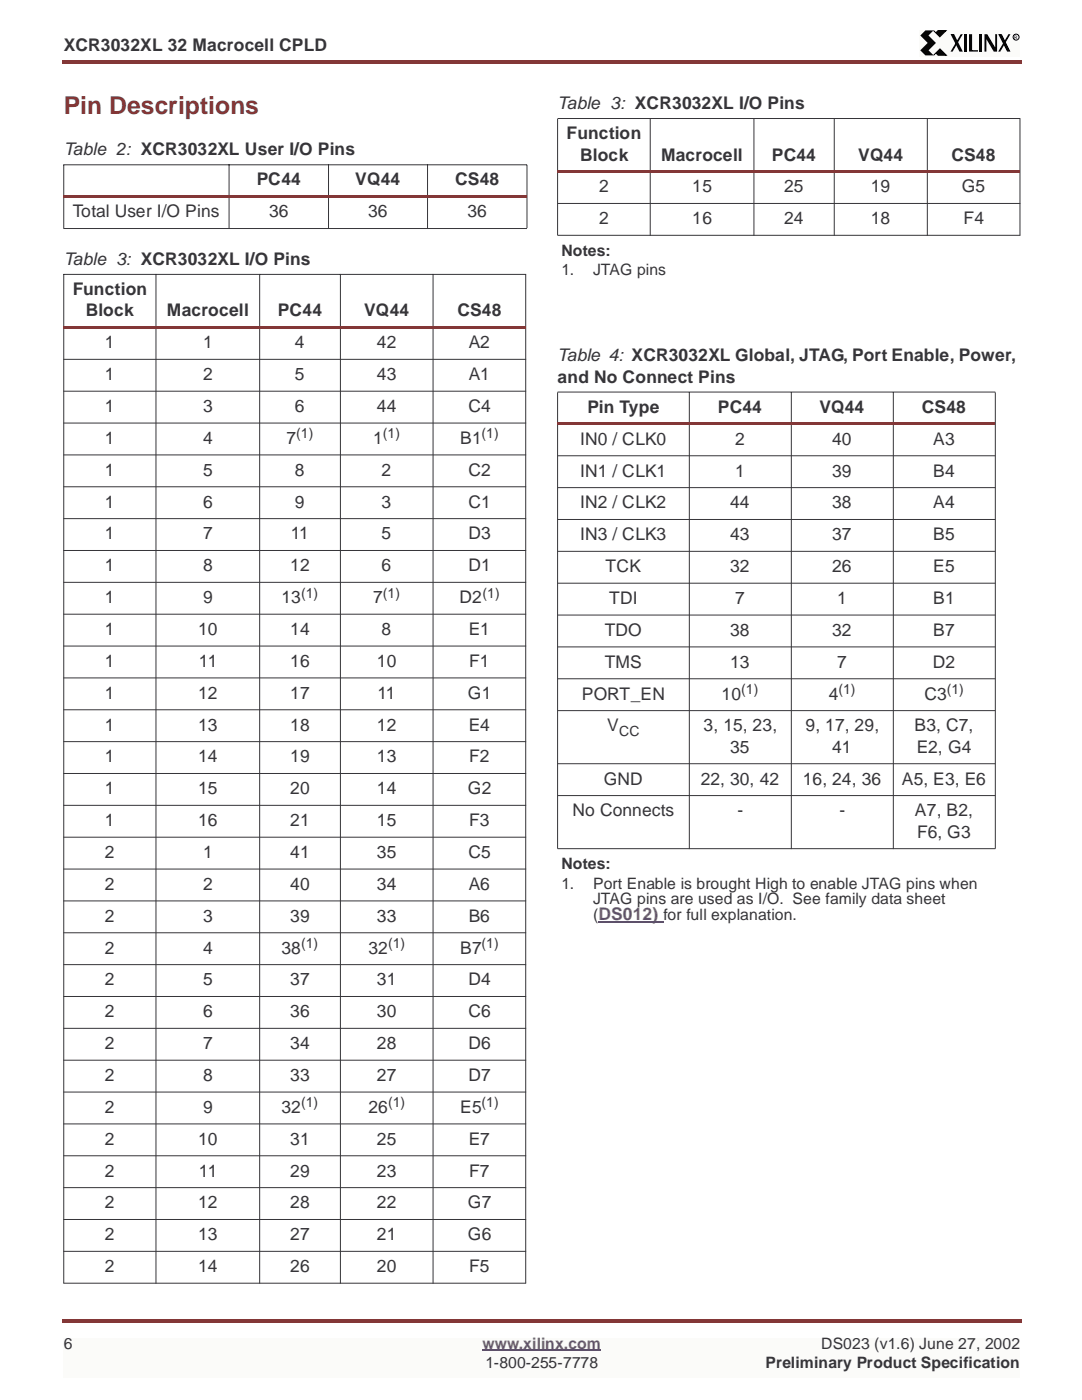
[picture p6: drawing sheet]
<svg xmlns="http://www.w3.org/2000/svg" width="216mm" height="279mm" viewBox="0 0 216 279" stroke-linecap="round" stroke-linejoin="round" font-family="sans-serif">
<g fill="#833737">
<path d="M12.4 12h.3v.7h-.3z"/>
<path d="M12.7 12h190.8v.7h-190.8z"/>
</g>
<path d="M12.7 266.7h190.5v7.8h-190.5z" fill="#fbfbf9"/>
<path d="M96.1 269.1h23.7" fill="none" stroke="#6a4f83" stroke-width=".34"/>
<g fill="#833737">
<path d="M12.4 262.9h.3v.7h-.3z"/>
<path d="M12.7 262.9h190.8v.7h-190.8z"/>
</g>
<path d="M183.1 6h20.1v5.3h-20.1z" fill="#fbfbf9"/>
<path d="M183.3 7.1l1.1-1h1.6l-1 1 1.4 1.5-1.4 1.4 1 1h-1.6l-1.1-1 1.5-1.4zM189.4 6.8h.7l1.7 3.5h-.7zM191.4 6.8h.4l-2 3.5h-.4zM192 6.8h.6v3.5h-.6zM193.1 6.8h.6v3.2h1.1v.3h-1.7zM195.1 6.8h.6v3.5h-.6zM196.1 6.8h.6l1.6 2.7v-2.7h.3v3.5h-.6l-1.5-2.5v2.5h-.4zM198.9 6.8h.7l1.7 3.5h-.7zM200.9 6.8h.4l-2 3.5h-.4z" fill="#000"/>
<path d="M186 6.1l.4 .4 .5-.4h1.6l-1.3 1.2zM186.4 10.6l-.4 .4 1.3-1.2 1.2 1.2h-1.6z" fill="#000" stroke="#000" stroke-width=".2"/>
<circle cx="202.4" cy="7.4" r=".59" fill="none" stroke="#000" stroke-width=".2"/>
<path d="M12.6 32.8h92.4v12.7M12.7 32.8v12.7M45.6 32.8v12.7M65.4 32.8v12.7M85.2 32.8v12.7" fill="none" stroke="#363539" stroke-width=".2"/>
<path d="M12.6 38.9h92.4v.6h-92.4z" fill="#833737"/>
<path d="M12.6 45.5h92.4M12.6 54.7h92.2M12.7 54.7v201.1M31.1 54.6v201.3M51.7 54.6v201.3M67.8 54.6v201.3M86.3 54.6v201.3M104.7 54.7v201.1" fill="none" stroke="#363539" stroke-width=".2"/>
<path d="M12.6 65h92.2v.5h-92.2z" fill="#833737"/>
<g fill="none" stroke="#363539" stroke-width=".2">
<path d="M111.1 23.7v23.2M111.1 23.6h92.2M129.5 23.6v23.4M150.2 23.6v23.4M166.2 23.6v23.4M184.7 23.6v23.4M203.2 23.7v23.2M12.6 71.6h92.2M12.6 78h92.2M12.6 84.3h92.2M12.6 90.7h92.2M12.6 97h92.2"/>
<path d="M12.6 103.4h92.2M12.6 109.7h92.2M12.6 116.1h92.2M12.6 122.4h92.2M12.6 128.8h92.2M12.6 135.1h92.2M12.6 141.5h92.2M12.6 147.8h92.2M12.6 154.2h92.2M12.6 160.5h92.2M12.6 166.9h92.2M12.6 173.2h92.2"/>
<path d="M12.6 179.6h92.2M12.6 185.9h92.2M12.6 192.3h92.2M12.6 198.6h92.2M12.6 205h92.2M12.6 211.3h92.2M12.6 217.7h92.2M12.6 224h92.2M12.6 230.4h92.2M12.6 236.7h92.2M12.6 243.1h92.2M12.6 249.4h92.2"/>
<path d="M12.6 255.8h92.2"/>
</g>
<path d="M119.2 183.8h13" fill="none" stroke="#6a4f83" stroke-width=".34"/>
<path d="M111.1 33.9h92.2v.6h-92.2z" fill="#833737"/>
<path d="M111.1 40.6h92.2M111.1 46.9h92.2M111.1 78.2v91M111.1 78.1h87.2M137.3 78.1v91.1M157.6 78.1v91.1M178 78.1v91.1M198.3 78.2v91" fill="none" stroke="#363539" stroke-width=".2"/>
<path d="M111.1 84.2h87.2v.5h-87.2z" fill="#833737"/>
<path d="M111.1 90.8h87.2M111.1 97.2h87.2M111.1 103.5h87.2M111.1 109.9h87.2M111.1 116.2h87.2M111.1 122.6h87.2M111.1 128.9h87.2M111.1 135.3h87.2M111.1 141.6h87.2M111.1 152.2h87.2M111.1 158.6h87.2M111.1 169.2h87.2" fill="none" stroke="#363539" stroke-width=".2"/>
<text font-size="4.9" fill="#833737" x="12.7" y="22.7">Pin Descriptions</text>
<g font-size="3.5" fill="#363539">
<text x="12.7" y="10.2">XCR3032XL 32 Macrocell CPLD</text>
<text x="111.1" y="21.8">Table 3: XCR3032XL I/O Pins</text>
<text x="112.9" y="27.8">Function</text>
<text x="12.7" y="30.9">Table 2: XCR3032XL User I/O Pins</text>
<text x="115.6" y="32">Block</text>
<text x="131.7" y="32">Macrocell</text>
<text x="153.8" y="32">PC44</text>
<text x="170.9" y="32">VQ44</text>
<text x="189.6" y="32">CS48</text>
<text x="51.1" y="36.9">PC44</text>
<text x="70.8" y="36.9">VQ44</text>
<text x="90.7" y="36.9">CS48</text>
<text x="119.4" y="38.4">2</text>
<text x="137.9" y="38.4">15</text>
<text x="156.2" y="38.4">25</text>
<text x="173.5" y="38.4">19</text>
<text x="191.6" y="38.4">G5</text>
<text x="14.5" y="43.3">Total User I/O Pins</text>
<text x="53.6" y="43.3">36</text>
<text x="73.3" y="43.3">36</text>
<text x="93.1" y="43.3">36</text>
<text x="119.4" y="44.7">2</text>
<text x="137.9" y="44.7">16</text>
<text x="156.2" y="44.7">24</text>
<text x="173.5" y="44.7">18</text>
<text x="191.9" y="44.7">F4</text>
<text x="12.7" y="52.8">Table 3: XCR3032XL I/O Pins</text>
<text x="14.5" y="58.8">Function</text>
<text x="17.1" y="63.1">Block</text>
<text x="33.3" y="63.1">Macrocell</text>
<text x="55.4" y="63.1">PC44</text>
<text x="72.6" y="63.1">VQ44</text>
<text x="91.1" y="63.1">CS48</text>
<text x="20.9" y="69.4">1</text>
<text x="40.5" y="69.4">1</text>
<text x="58.8" y="69.4">4</text>
<text x="75.1" y="69.4">42</text>
<text x="93.4" y="69.4">A2</text>
<text x="20.9" y="75.8">1</text>
<text x="40.5" y="75.8">2</text>
<text x="58.8" y="75.8">5</text>
<text x="75.1" y="75.8">43</text>
<text x="93.4" y="75.8">A1</text>
<text x="111.1" y="72">Table 4: XCR3032XL Global, JTAG, Port Enable, Power,</text>
<text x="111.1" y="76.3">and No Connect Pins</text>
<text x="20.9" y="82.1">1</text>
<text x="40.5" y="82.1">3</text>
<text x="58.8" y="82.1">6</text>
<text x="75.1" y="82.1">44</text>
<text x="93.3" y="82.1">C4</text>
<text x="117" y="82.3">Pin Type</text>
<text x="143" y="82.3">PC44</text>
<text x="163.2" y="82.3">VQ44</text>
<text x="183.6" y="82.3">CS48</text>
<text x="20.9" y="88.5">1</text>
<text x="40.5" y="88.5">4</text>
<text x="57.1" y="88.5">7</text>
<text x="74.3" y="88.5">1</text>
<text x="91.7" y="88.5">B1</text>
<text x="115.6" y="88.6">IN0 / CLK0</text>
<text x="146.5" y="88.6">2</text>
<text x="165.8" y="88.6">40</text>
<text x="185.9" y="88.6">A3</text>
<text x="20.9" y="94.8">1</text>
<text x="40.5" y="94.8">5</text>
<text x="58.8" y="94.8">8</text>
<text x="76" y="94.8">2</text>
<text x="93.3" y="94.8">C2</text>
<text x="115.6" y="95">IN1 / CLK1</text>
<text x="146.5" y="95">1</text>
<text x="165.8" y="95">39</text>
<text x="185.9" y="95">B4</text>
<text x="20.9" y="101.2">1</text>
<text x="40.5" y="101.2">6</text>
<text x="58.8" y="101.2">9</text>
<text x="76" y="101.2">3</text>
<text x="93.3" y="101.2">C1</text>
<text x="115.6" y="101.3">IN2 / CLK2</text>
<text x="145.5" y="101.3">44</text>
<text x="165.8" y="101.3">38</text>
<text x="185.9" y="101.3">A4</text>
<text x="20.9" y="107.5">1</text>
<text x="40.5" y="107.5">7</text>
<text x="57.9" y="107.5">11</text>
<text x="76" y="107.5">5</text>
<text x="93.3" y="107.5">D3</text>
<text x="115.6" y="107.7">IN3 / CLK3</text>
<text x="145.5" y="107.7">43</text>
<text x="165.8" y="107.7">37</text>
<text x="185.9" y="107.7">B5</text>
<text x="20.9" y="113.9">1</text>
<text x="40.5" y="113.9">8</text>
<text x="57.8" y="113.9">12</text>
<text x="76" y="113.9">6</text>
<text x="93.3" y="113.9">D1</text>
<text x="120.6" y="114">TCK</text>
<text x="145.5" y="114">32</text>
<text x="165.8" y="114">26</text>
<text x="185.9" y="114">E5</text>
<text x="20.9" y="120.2">1</text>
<text x="40.5" y="120.2">9</text>
<text x="56" y="120.2">13</text>
<text x="74.3" y="120.2">7</text>
<text x="91.5" y="120.2">D2</text>
<text x="121.3" y="120.4">TDI</text>
<text x="146.5" y="120.4">7</text>
<text x="166.8" y="120.4">1</text>
<text x="185.9" y="120.4">B1</text>
<text x="20.9" y="126.6">1</text>
<text x="39.5" y="126.6">10</text>
<text x="57.8" y="126.6">14</text>
<text x="76" y="126.6">8</text>
<text x="93.4" y="126.6">E1</text>
<text x="120.5" y="126.7">TDO</text>
<text x="145.5" y="126.7">38</text>
<text x="165.8" y="126.7">32</text>
<text x="185.9" y="126.7">B7</text>
<text x="20.9" y="132.9">1</text>
<text x="39.6" y="132.9">11</text>
<text x="57.8" y="132.9">16</text>
<text x="75.1" y="132.9">10</text>
<text x="93.5" y="132.9">F1</text>
<text x="120.5" y="133.1">TMS</text>
<text x="145.5" y="133.1">13</text>
<text x="166.8" y="133.1">7</text>
<text x="185.8" y="133.1">D2</text>
<text x="20.9" y="139.3">1</text>
<text x="39.5" y="139.3">12</text>
<text x="57.8" y="139.3">17</text>
<text x="75.2" y="139.3">11</text>
<text x="93.2" y="139.3">G1</text>
<text x="115.9" y="139.4">PORT_EN</text>
<text x="143.8" y="139.4">10</text>
<text x="165.1" y="139.4">4</text>
<text x="184.1" y="139.4">C3</text>
<text x="20.9" y="145.6">1</text>
<text x="39.5" y="145.6">13</text>
<text x="57.8" y="145.6">18</text>
<text x="75.1" y="145.6">12</text>
<text x="93.4" y="145.6">E4</text>
<text x="121" y="145.8">V</text>
<text x="140.1" y="145.8">3, 15, 23,</text>
<text x="160.4" y="145.8">9, 17, 29,</text>
<text x="182.2" y="145.8">B3, C7,</text>
<text x="20.9" y="152">1</text>
<text x="39.5" y="152">14</text>
<text x="57.8" y="152">19</text>
<text x="75.1" y="152">13</text>
<text x="93.5" y="152">F2</text>
<text x="145.5" y="150">35</text>
<text x="165.8" y="150">41</text>
<text x="182.6" y="150">E2, G4</text>
<text x="20.9" y="158.3">1</text>
<text x="39.5" y="158.3">15</text>
<text x="57.8" y="158.3">20</text>
<text x="75.1" y="158.3">14</text>
<text x="93.2" y="158.3">G2</text>
<text x="120.3" y="156.4">GND</text>
<text x="139.6" y="156.4">22, 30, 42</text>
<text x="159.9" y="156.4">16, 24, 36</text>
<text x="179.7" y="156.4">A5, E3, E6</text>
<text x="20.9" y="164.7">1</text>
<text x="39.5" y="164.7">16</text>
<text x="57.8" y="164.7">21</text>
<text x="75.1" y="164.7">15</text>
<text x="93.5" y="164.7">F3</text>
<text x="114" y="162.7">No Connects</text>
<text x="146.9" y="162.7">-</text>
<text x="167.2" y="162.7">-</text>
<text x="182.3" y="162.7">A7, B2,</text>
<text x="182.7" y="167">F6, G3</text>
<text x="20.9" y="171">2</text>
<text x="40.5" y="171">1</text>
<text x="57.8" y="171">41</text>
<text x="75.1" y="171">35</text>
<text x="93.3" y="171">C5</text>
<text x="20.9" y="177.4">2</text>
<text x="40.5" y="177.4">2</text>
<text x="57.8" y="177.4">40</text>
<text x="75.1" y="177.4">34</text>
<text x="93.4" y="177.4">A6</text>
<text x="20.9" y="183.7">2</text>
<text x="40.5" y="183.7">3</text>
<text x="57.8" y="183.7">39</text>
<text x="75.1" y="183.7">33</text>
<text x="93.4" y="183.7">B6</text>
<text x="20.9" y="190.1">2</text>
<text x="40.5" y="190.1">4</text>
<text x="56" y="190.1">38</text>
<text x="73.4" y="190.1">32</text>
<text x="91.7" y="190.1">B7</text>
<text x="20.9" y="196.4">2</text>
<text x="40.5" y="196.4">5</text>
<text x="57.8" y="196.4">37</text>
<text x="75.1" y="196.4">31</text>
<text x="93.3" y="196.4">D4</text>
<text x="20.9" y="202.8">2</text>
<text x="40.5" y="202.8">6</text>
<text x="57.8" y="202.8">36</text>
<text x="75.1" y="202.8">30</text>
<text x="93.3" y="202.8">C6</text>
<text x="20.9" y="209.1">2</text>
<text x="40.5" y="209.1">7</text>
<text x="57.8" y="209.1">34</text>
<text x="75.1" y="209.1">28</text>
<text x="93.3" y="209.1">D6</text>
<text x="20.9" y="215.5">2</text>
<text x="40.5" y="215.5">8</text>
<text x="57.8" y="215.5">33</text>
<text x="75.1" y="215.5">27</text>
<text x="93.3" y="215.5">D7</text>
<text x="20.9" y="221.8">2</text>
<text x="40.5" y="221.8">9</text>
<text x="56" y="221.8">32</text>
<text x="73.4" y="221.8">26</text>
<text x="91.7" y="221.8">E5</text>
<text x="20.9" y="228.2">2</text>
<text x="39.5" y="228.2">10</text>
<text x="57.8" y="228.2">31</text>
<text x="75.1" y="228.2">25</text>
<text x="93.4" y="228.2">E7</text>
<text x="20.9" y="234.5">2</text>
<text x="39.6" y="234.5">11</text>
<text x="57.8" y="234.5">29</text>
<text x="75.1" y="234.5">23</text>
<text x="93.5" y="234.5">F7</text>
<text x="20.9" y="240.9">2</text>
<text x="39.5" y="240.9">12</text>
<text x="57.8" y="240.9">28</text>
<text x="75.1" y="240.9">22</text>
<text x="93.2" y="240.9">G7</text>
<text x="20.9" y="247.2">2</text>
<text x="39.5" y="247.2">13</text>
<text x="57.8" y="247.2">27</text>
<text x="75.1" y="247.2">21</text>
<text x="93.2" y="247.2">G6</text>
<text x="20.9" y="253.6">2</text>
<text x="39.5" y="253.6">14</text>
<text x="57.8" y="253.6">26</text>
<text x="75.1" y="253.6">20</text>
<text x="93.5" y="253.6">F5</text>
</g>
<g font-size="3.1" fill="#363539">
<text x="111.8" y="51">Notes:</text>
<text x="111.8" y="54.9">1.</text>
<text x="118.2" y="54.9">JTAG pins</text>
<text x="111.8" y="173.2">Notes:</text>
<text x="111.8" y="177.1">1.</text>
<text x="118.2" y="177.1">Port Enable is brought High to enable JTAG pins when</text>
<text x="118.2" y="180.2">JTAG pins are used as I/O. See family data sheet</text>
<text x="118.2" y="183.5">(DS012) for full explanation.</text>
<text x="12.7" y="268.8">6</text>
<text x="163.6" y="268.8">DS023 (v1.6) June 27, 2002</text>
<text x="96.7" y="272.7">1-800-255-7778</text>
<text x="152.5" y="272.7">Preliminary Product Specification</text>
</g>
<text font-size="3.1" fill="#6a4f83" x="96.1" y="268.8">www.xilinx.com</text>
<g font-size="2.8" fill="#363539">
<text x="59" y="87.4">(1)</text>
<text x="76.3" y="87.4">(1)</text>
<text x="95.9" y="87.4">(1)</text>
<text x="60" y="119.1">(1)</text>
<text x="76.3" y="119.1">(1)</text>
<text x="96.1" y="119.1">(1)</text>
<text x="147.7" y="138.3">(1)</text>
<text x="167" y="138.3">(1)</text>
<text x="188.6" y="138.3">(1)</text>
<text x="123.4" y="146.6">CC</text>
<text x="60" y="189">(1)</text>
<text x="77.3" y="189">(1)</text>
<text x="95.9" y="189">(1)</text>
<text x="60" y="220.7">(1)</text>
<text x="77.3" y="220.7">(1)</text>
<text x="95.9" y="220.7">(1)</text>
</g>
<text font-size=".9" x="202" y="7.7">R</text>
</svg>
